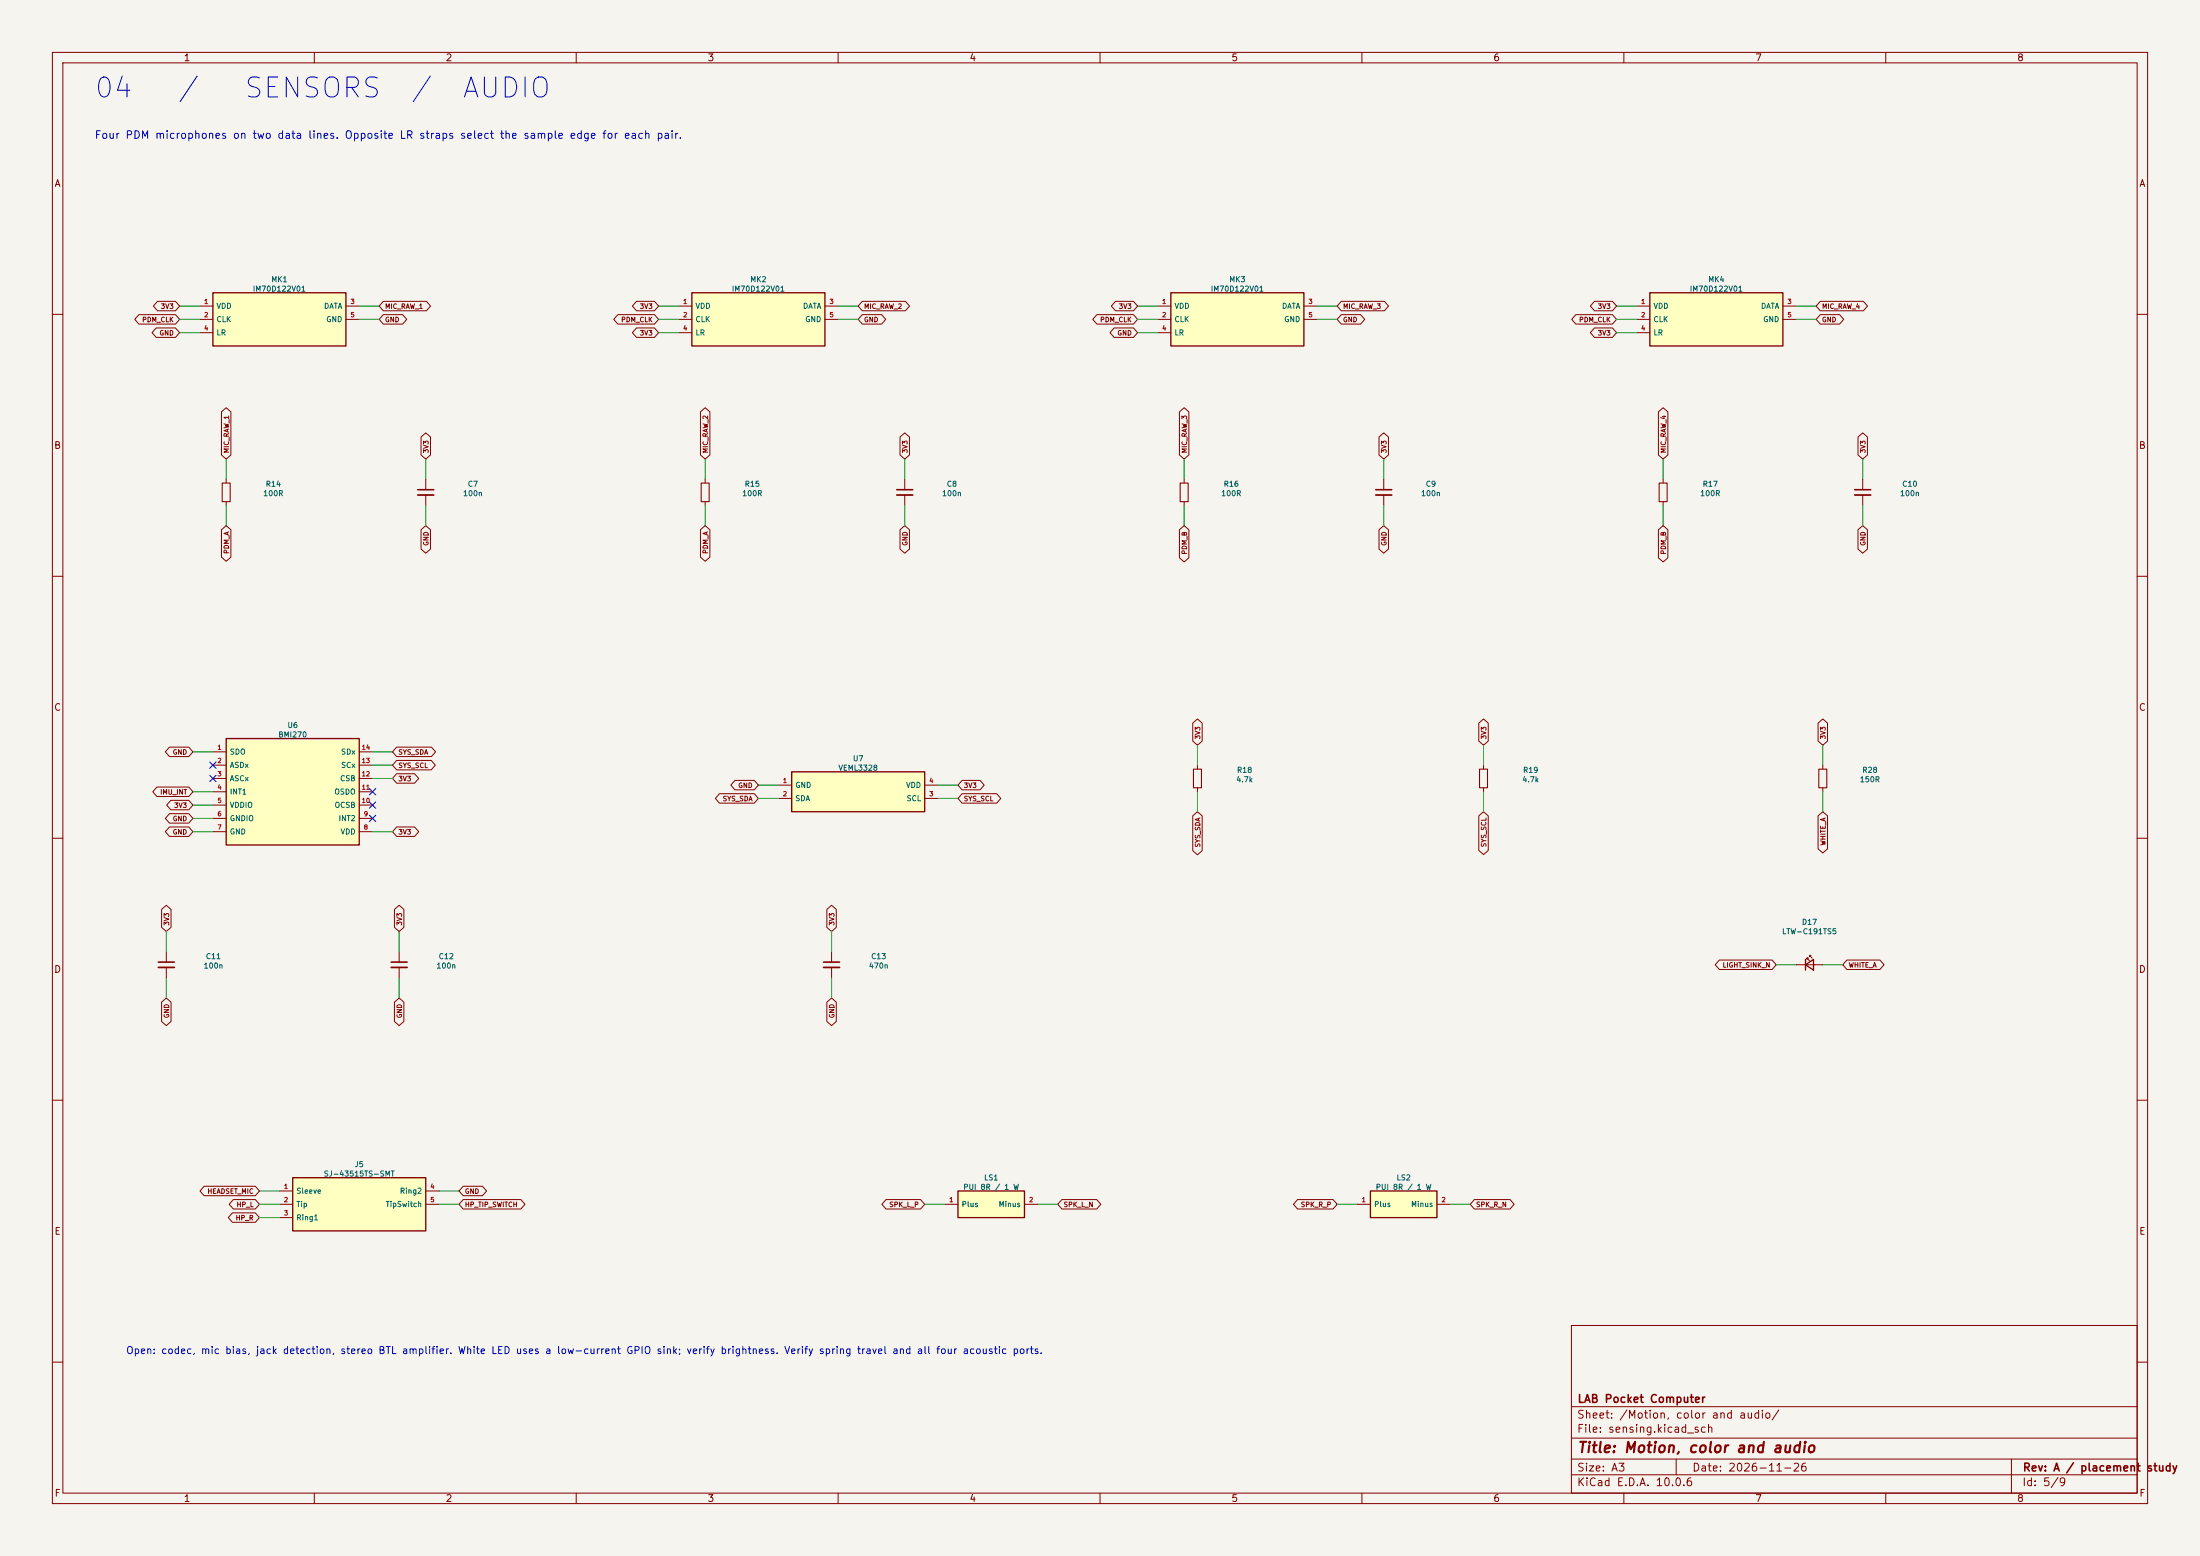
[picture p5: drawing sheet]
(kicad_sch (version 20260101) (generator eeschema) (paper "A3") (title_block (title "Motion, color and audio") (date "2026-11-26") (rev "A / placement study") (company "LAB Pocket Computer")) (lib_symbols (symbol "LAB:IM70D122V01" (pin_names (offset 0.6)) (in_bom yes) (on_board yes)
(property "Reference" "U" (at 0 8.08 0) (effects (font (size 1 1)) ))
(property "Value" "IM70D122V01" (at 0 6.58 0) (effects (font (size 1 1)) ))
(symbol "IM70D122V01_0_1" (rectangle (start -12.7 5.08) (end 12.7 -5.08) (stroke (width 0.254) (type default)) (fill (type background))))
(symbol "IM70D122V01_1_1"
(pin power_in line (at -15.24 2.54 0) (length 2.54) (name "VDD" (effects (font (size 1 1)) )) (number "1" (effects (font (size 0.85 0.85)) )))
(pin input line (at -15.24 0 0) (length 2.54) (name "CLK" (effects (font (size 1 1)) )) (number "2" (effects (font (size 0.85 0.85)) )))
(pin input line (at -15.24 -2.54 0) (length 2.54) (name "LR" (effects (font (size 1 1)) )) (number "4" (effects (font (size 0.85 0.85)) )))
(pin tri_state line (at 15.24 2.54 180) (length 2.54) (name "DATA" (effects (font (size 1 1)) )) (number "3" (effects (font (size 0.85 0.85)) )))
(pin power_in line (at 15.24 0 180) (length 2.54) (name "GND" (effects (font (size 1 1)) )) (number "5" (effects (font (size 0.85 0.85)) )))))
(symbol "Device:R_Small"
  (pin_numbers (hide yes))
  (pin_names
   (offset 0.254) (hide yes))
  (exclude_from_sim no)
  (in_bom yes)
  (on_board yes)
  (in_pos_files yes)
  (duplicate_pin_numbers_are_jumpers no)
  (property "Reference" "R" (at 0 0 90) (show_name no) (do_not_autoplace no) (effects (font (size 1.016 1.016))))
  (property "Value" "R_Small" (at 1.778 0 90) (show_name no) (do_not_autoplace no) (effects (font (size 1.27 1.27))))
  (property "Footprint" "" (at 0 0 0) (show_name no) (do_not_autoplace no) (hide yes) (effects (font (size 1.27 1.27))))
  (property "Datasheet" "" (at 0 0 0) (show_name no) (do_not_autoplace no) (hide yes) (effects (font (size 1.27 1.27))))
  (property "Description" "Resistor, small symbol" (at 0 0 0) (show_name no) (do_not_autoplace no) (hide yes) (effects (font (size 1.27 1.27))))
  (symbol "R_Small_0_1"
   (rectangle (start -0.762 1.778) (end 0.762 -1.778) (stroke (width 0.2032) (type default)) (fill (type none))))
  (symbol "R_Small_1_1"
   (pin passive line (at 0 2.54 270) (length 0.762) (name "" (effects (font (size 1.27 1.27)))) (number "1" (effects (font (size 1.27 1.27)))))
   (pin passive line (at 0 -2.54 90) (length 0.762) (name "" (effects (font (size 1.27 1.27)))) (number "2" (effects (font (size 1.27 1.27))))))
  (embedded_fonts no))
(symbol "Device:C_Small"
  (pin_numbers (hide yes))
  (pin_names
   (offset 0.254) (hide yes))
  (exclude_from_sim no)
  (in_bom yes)
  (on_board yes)
  (in_pos_files yes)
  (duplicate_pin_numbers_are_jumpers no)
  (property "Reference" "C" (at 0.254 1.778 0) (show_name no) (do_not_autoplace no) (effects (font (size 1.27 1.27)) (justify left)))
  (property "Value" "C_Small" (at 0.254 -2.032 0) (show_name no) (do_not_autoplace no) (effects (font (size 1.27 1.27)) (justify left)))
  (property "Footprint" "" (at 0 0 0) (show_name no) (do_not_autoplace no) (hide yes) (effects (font (size 1.27 1.27))))
  (property "Datasheet" "" (at 0 0 0) (show_name no) (do_not_autoplace no) (hide yes) (effects (font (size 1.27 1.27))))
  (property "Description" "Unpolarized capacitor, small symbol" (at 0 0 0) (show_name no) (do_not_autoplace no) (hide yes) (effects (font (size 1.27 1.27))))
  (symbol "C_Small_0_1"
   (polyline (pts (xy -1.524 0.508) (xy 1.524 0.508)) (stroke (width 0.3048) (type default)) (fill (type none)))
   (polyline (pts (xy -1.524 -0.508) (xy 1.524 -0.508)) (stroke (width 0.3302) (type default)) (fill (type none))))
  (symbol "C_Small_1_1"
   (pin passive line (at 0 2.54 270) (length 2.032) (name "" (effects (font (size 1.27 1.27)))) (number "1" (effects (font (size 1.27 1.27)))))
   (pin passive line (at 0 -2.54 90) (length 2.032) (name "" (effects (font (size 1.27 1.27)))) (number "2" (effects (font (size 1.27 1.27))))))
  (embedded_fonts no))
(symbol "LAB:BMI270" (pin_names (offset 0.6)) (in_bom yes) (on_board yes)
(property "Reference" "U" (at 0 13.16 0) (effects (font (size 1 1)) ))
(property "Value" "BMI270" (at 0 11.66 0) (effects (font (size 1 1)) ))
(symbol "BMI270_0_1" (rectangle (start -12.7 10.16) (end 12.7 -10.16) (stroke (width 0.254) (type default)) (fill (type background))))
(symbol "BMI270_1_1"
(pin bidirectional line (at -15.24 7.62 0) (length 2.54) (name "SDO" (effects (font (size 1 1)) )) (number "1" (effects (font (size 0.85 0.85)) )))
(pin bidirectional line (at -15.24 5.08 0) (length 2.54) (name "ASDx" (effects (font (size 1 1)) )) (number "2" (effects (font (size 0.85 0.85)) )))
(pin bidirectional line (at -15.24 2.54 0) (length 2.54) (name "ASCx" (effects (font (size 1 1)) )) (number "3" (effects (font (size 0.85 0.85)) )))
(pin output line (at -15.24 0 0) (length 2.54) (name "INT1" (effects (font (size 1 1)) )) (number "4" (effects (font (size 0.85 0.85)) )))
(pin power_in line (at -15.24 -2.54 0) (length 2.54) (name "VDDIO" (effects (font (size 1 1)) )) (number "5" (effects (font (size 0.85 0.85)) )))
(pin power_in line (at -15.24 -5.08 0) (length 2.54) (name "GNDIO" (effects (font (size 1 1)) )) (number "6" (effects (font (size 0.85 0.85)) )))
(pin power_in line (at -15.24 -7.62 0) (length 2.54) (name "GND" (effects (font (size 1 1)) )) (number "7" (effects (font (size 0.85 0.85)) )))
(pin bidirectional line (at 15.24 7.62 180) (length 2.54) (name "SDx" (effects (font (size 1 1)) )) (number "14" (effects (font (size 0.85 0.85)) )))
(pin input line (at 15.24 5.08 180) (length 2.54) (name "SCx" (effects (font (size 1 1)) )) (number "13" (effects (font (size 0.85 0.85)) )))
(pin input line (at 15.24 2.54 180) (length 2.54) (name "CSB" (effects (font (size 1 1)) )) (number "12" (effects (font (size 0.85 0.85)) )))
(pin output line (at 15.24 0 180) (length 2.54) (name "OSDO" (effects (font (size 1 1)) )) (number "11" (effects (font (size 0.85 0.85)) )))
(pin input line (at 15.24 -2.54 180) (length 2.54) (name "OCSB" (effects (font (size 1 1)) )) (number "10" (effects (font (size 0.85 0.85)) )))
(pin output line (at 15.24 -5.08 180) (length 2.54) (name "INT2" (effects (font (size 1 1)) )) (number "9" (effects (font (size 0.85 0.85)) )))
(pin power_in line (at 15.24 -7.62 180) (length 2.54) (name "VDD" (effects (font (size 1 1)) )) (number "8" (effects (font (size 0.85 0.85)) )))))
(symbol "LAB:VEML3328" (pin_names (offset 0.6)) (in_bom yes) (on_board yes)
(property "Reference" "U" (at 0 6.81 0) (effects (font (size 1 1)) ))
(property "Value" "VEML3328" (at 0 5.31 0) (effects (font (size 1 1)) ))
(symbol "VEML3328_0_1" (rectangle (start -12.7 3.81) (end 12.7 -3.81) (stroke (width 0.254) (type default)) (fill (type background))))
(symbol "VEML3328_1_1"
(pin power_in line (at -15.24 1.27 0) (length 2.54) (name "GND" (effects (font (size 1 1)) )) (number "1" (effects (font (size 0.85 0.85)) )))
(pin bidirectional line (at -15.24 -1.27 0) (length 2.54) (name "SDA" (effects (font (size 1 1)) )) (number "2" (effects (font (size 0.85 0.85)) )))
(pin power_in line (at 15.24 1.27 180) (length 2.54) (name "VDD" (effects (font (size 1 1)) )) (number "4" (effects (font (size 0.85 0.85)) )))
(pin input line (at 15.24 -1.27 180) (length 2.54) (name "SCL" (effects (font (size 1 1)) )) (number "3" (effects (font (size 0.85 0.85)) )))))
(symbol "Device:LED_Small"
  (pin_numbers (hide yes))
  (pin_names
   (offset 0.254) (hide yes))
  (exclude_from_sim no)
  (in_bom yes)
  (on_board yes)
  (in_pos_files yes)
  (duplicate_pin_numbers_are_jumpers no)
  (property "Reference" "D" (at -1.27 3.175 0) (show_name no) (do_not_autoplace no) (effects (font (size 1.27 1.27)) (justify left)))
  (property "Value" "LED_Small" (at -4.445 -2.54 0) (show_name no) (do_not_autoplace no) (effects (font (size 1.27 1.27)) (justify left)))
  (property "Footprint" "" (at 0 0 90) (show_name no) (do_not_autoplace no) (hide yes) (effects (font (size 1.27 1.27))))
  (property "Datasheet" "" (at 0 0 90) (show_name no) (do_not_autoplace no) (hide yes) (effects (font (size 1.27 1.27))))
  (property "Description" "Light emitting diode, small symbol" (at 0 0 0) (show_name no) (do_not_autoplace no) (hide yes) (effects (font (size 1.27 1.27))))
  (property "Sim.Pins" "1=K 2=A" (at 0 0 0) (show_name no) (do_not_autoplace no) (hide yes) (effects (font (size 1.27 1.27))))
  (symbol "LED_Small_0_1"
   (polyline (pts (xy -0.762 -1.016) (xy -0.762 1.016)) (stroke (width 0.254) (type default)) (fill (type none)))
   (polyline (pts (xy 0 0.762) (xy -0.508 1.27) (xy -0.254 1.27) (xy -0.508 1.27) (xy -0.508 1.016)) (stroke (width 0) (type default)) (fill (type none)))
   (polyline (pts (xy 0.508 1.27) (xy 0 1.778) (xy 0.254 1.778) (xy 0 1.778) (xy 0 1.524)) (stroke (width 0) (type default)) (fill (type none)))
   (polyline (pts (xy 0.762 -1.016) (xy -0.762 0) (xy 0.762 1.016) (xy 0.762 -1.016)) (stroke (width 0.254) (type default)) (fill (type none)))
   (polyline (pts (xy 1.016 0) (xy -0.762 0)) (stroke (width 0) (type default)) (fill (type none))))
  (symbol "LED_Small_1_1"
   (pin passive line (at -2.54 0 0) (length 1.778) (name "K" (effects (font (size 1.27 1.27)))) (number "1" (effects (font (size 1.27 1.27)))))
   (pin passive line (at 2.54 0 180) (length 1.778) (name "A" (effects (font (size 1.27 1.27)))) (number "2" (effects (font (size 1.27 1.27))))))
  (embedded_fonts no))
(symbol "LAB:CTIA_43515TS" (pin_names (offset 0.6)) (in_bom yes) (on_board yes)
(property "Reference" "J" (at 0 8.08 0) (effects (font (size 1 1)) ))
(property "Value" "CTIA_43515TS" (at 0 6.58 0) (effects (font (size 1 1)) ))
(symbol "CTIA_43515TS_0_1" (rectangle (start -12.7 5.08) (end 12.7 -5.08) (stroke (width 0.254) (type default)) (fill (type background))))
(symbol "CTIA_43515TS_1_1"
(pin passive line (at -15.24 2.54 0) (length 2.54) (name "Sleeve" (effects (font (size 1 1)) )) (number "1" (effects (font (size 0.85 0.85)) )))
(pin passive line (at -15.24 0 0) (length 2.54) (name "Tip" (effects (font (size 1 1)) )) (number "2" (effects (font (size 0.85 0.85)) )))
(pin passive line (at -15.24 -2.54 0) (length 2.54) (name "Ring1" (effects (font (size 1 1)) )) (number "3" (effects (font (size 0.85 0.85)) )))
(pin passive line (at 15.24 2.54 180) (length 2.54) (name "Ring2" (effects (font (size 1 1)) )) (number "4" (effects (font (size 0.85 0.85)) )))
(pin passive line (at 15.24 0 180) (length 2.54) (name "TipSwitch" (effects (font (size 1 1)) )) (number "5" (effects (font (size 0.85 0.85)) )))))
(symbol "LAB:PUI_Speaker" (pin_names (offset 0.6)) (in_bom yes) (on_board yes)
(property "Reference" "LS" (at 0 5.54 0) (effects (font (size 1 1)) ))
(property "Value" "PUI_Speaker" (at 0 4.04 0) (effects (font (size 1 1)) ))
(symbol "PUI_Speaker_0_1" (rectangle (start -6.35 2.54) (end 6.35 -2.54) (stroke (width 0.254) (type default)) (fill (type background))))
(symbol "PUI_Speaker_1_1"
(pin passive line (at -8.89 0 0) (length 2.54) (name "Plus" (effects (font (size 1 1)) )) (number "1" (effects (font (size 0.85 0.85)) )))
(pin passive line (at 8.89 0 180) (length 2.54) (name "Minus" (effects (font (size 1 1)) )) (number "2" (effects (font (size 0.85 0.85)) ))))))
(text "04   /   SENSORS  /  AUDIO" (at 18 17 0) (effects (font (size 3.8 3.8)) (justify left) ))
(text "Four PDM microphones on two data lines. Opposite LR straps select the sample edge for each pair." (at 18 26 0) (effects (font (size 1.45 1.45)) (justify left) ))
(symbol (lib_id "LAB:IM70D122V01") (at 53.34 60.96 0) (unit 1) (in_bom yes) (on_board yes) (property "Reference" "MK1" (at 53.34 53.34 0) (effects (font (size 1 1)) ))(property "Value" "IM70D122V01" (at 53.34 55.14 0) (effects (font (size 1 1)) ))(property "Footprint" "LAB:IM70D122" (at 53.34 60.96 0) (effects (font (size 1 1)) (hide yes)))(property "Datasheet" "${KIPRJMOD}/../datasheets/IM70D122V01.pdf" (at 53.34 60.96 0) (effects (font (size 1 1)) (hide yes)))(property "MPN" "IM70D122V01XTMA1" (at 53.34 60.96 0) (effects (font (size 1 1)) (hide yes))))
(wire (pts (xy 38.1 58.42) (xy 34.29 58.42)) (stroke (width 0) (type default)))
(global_label "3V3" (shape bidirectional) (at 34.29 58.42 180) (effects (font (size 0.9 0.9)) (justify right) ))
(wire (pts (xy 38.1 60.96) (xy 34.29 60.96)) (stroke (width 0) (type default)))
(global_label "PDM_CLK" (shape bidirectional) (at 34.29 60.96 180) (effects (font (size 0.9 0.9)) (justify right) ))
(wire (pts (xy 38.1 63.5) (xy 34.29 63.5)) (stroke (width 0) (type default)))
(global_label "GND" (shape bidirectional) (at 34.29 63.5 180) (effects (font (size 0.9 0.9)) (justify right) ))
(wire (pts (xy 68.58 58.42) (xy 72.39 58.42)) (stroke (width 0) (type default)))
(global_label "MIC_RAW_1" (shape bidirectional) (at 72.39 58.42 0) (effects (font (size 0.9 0.9)) (justify left) ))
(wire (pts (xy 68.58 60.96) (xy 72.39 60.96)) (stroke (width 0) (type default)))
(global_label "GND" (shape bidirectional) (at 72.39 60.96 0) (effects (font (size 0.9 0.9)) (justify left) ))
(symbol (lib_id "Device:R_Small") (at 43.18 93.98 0) (unit 1) (in_bom yes) (on_board yes) (property "Reference" "R14" (at 52.18 92.38 0) (effects (font (size 1 1)) ))(property "Value" "100R" (at 52.18 94.18 0) (effects (font (size 1 1)) ))(property "Footprint" "Resistor_SMD:R_0603_1608Metric" (at 43.18 93.98 0) (effects (font (size 1 1)) (hide yes)))(property "Datasheet" "${KIPRJMOD}/../datasheets/CRCW0603.pdf" (at 43.18 93.98 0) (effects (font (size 1 1)) (hide yes)))(property "MPN" "CRCW0603100RFKEA" (at 43.18 93.98 0) (effects (font (size 1 1)) (hide yes))))
(wire (pts (xy 43.18 91.44) (xy 43.18 87.63)) (stroke (width 0) (type default)))
(global_label "MIC_RAW_1" (shape bidirectional) (at 43.18 87.63 90) (effects (font (size 0.9 0.9)) (justify left) ))
(wire (pts (xy 43.18 96.52) (xy 43.18 100.33)) (stroke (width 0) (type default)))
(global_label "PDM_A" (shape bidirectional) (at 43.18 100.33 270) (effects (font (size 0.9 0.9)) (justify right) ))
(symbol (lib_id "Device:C_Small") (at 81.28 93.98 0) (unit 1) (in_bom yes) (on_board yes) (property "Reference" "C7" (at 90.28 92.38 0) (effects (font (size 1 1)) ))(property "Value" "100n" (at 90.28 94.18 0) (effects (font (size 1 1)) ))(property "Footprint" "Capacitor_SMD:C_0603_1608Metric" (at 81.28 93.98 0) (effects (font (size 1 1)) (hide yes)))(property "Datasheet" "${KIPRJMOD}/../datasheets/C0603C104K5RACTU.pdf" (at 81.28 93.98 0) (effects (font (size 1 1)) (hide yes)))(property "MPN" "C0603C104K5RACTU" (at 81.28 93.98 0) (effects (font (size 1 1)) (hide yes))))
(wire (pts (xy 81.28 91.44) (xy 81.28 87.63)) (stroke (width 0) (type default)))
(global_label "3V3" (shape bidirectional) (at 81.28 87.63 90) (effects (font (size 0.9 0.9)) (justify left) ))
(wire (pts (xy 81.28 96.52) (xy 81.28 100.33)) (stroke (width 0) (type default)))
(global_label "GND" (shape bidirectional) (at 81.28 100.33 270) (effects (font (size 0.9 0.9)) (justify right) ))
(symbol (lib_id "LAB:IM70D122V01") (at 144.78 60.96 0) (unit 1) (in_bom yes) (on_board yes) (property "Reference" "MK2" (at 144.78 53.34 0) (effects (font (size 1 1)) ))(property "Value" "IM70D122V01" (at 144.78 55.14 0) (effects (font (size 1 1)) ))(property "Footprint" "LAB:IM70D122" (at 144.78 60.96 0) (effects (font (size 1 1)) (hide yes)))(property "Datasheet" "${KIPRJMOD}/../datasheets/IM70D122V01.pdf" (at 144.78 60.96 0) (effects (font (size 1 1)) (hide yes)))(property "MPN" "IM70D122V01XTMA1" (at 144.78 60.96 0) (effects (font (size 1 1)) (hide yes))))
(wire (pts (xy 129.54 58.42) (xy 125.73 58.42)) (stroke (width 0) (type default)))
(global_label "3V3" (shape bidirectional) (at 125.73 58.42 180) (effects (font (size 0.9 0.9)) (justify right) ))
(wire (pts (xy 129.54 60.96) (xy 125.73 60.96)) (stroke (width 0) (type default)))
(global_label "PDM_CLK" (shape bidirectional) (at 125.73 60.96 180) (effects (font (size 0.9 0.9)) (justify right) ))
(wire (pts (xy 129.54 63.5) (xy 125.73 63.5)) (stroke (width 0) (type default)))
(global_label "3V3" (shape bidirectional) (at 125.73 63.5 180) (effects (font (size 0.9 0.9)) (justify right) ))
(wire (pts (xy 160.02 58.42) (xy 163.83 58.42)) (stroke (width 0) (type default)))
(global_label "MIC_RAW_2" (shape bidirectional) (at 163.83 58.42 0) (effects (font (size 0.9 0.9)) (justify left) ))
(wire (pts (xy 160.02 60.96) (xy 163.83 60.96)) (stroke (width 0) (type default)))
(global_label "GND" (shape bidirectional) (at 163.83 60.96 0) (effects (font (size 0.9 0.9)) (justify left) ))
(symbol (lib_id "Device:R_Small") (at 134.62 93.98 0) (unit 1) (in_bom yes) (on_board yes) (property "Reference" "R15" (at 143.62 92.38 0) (effects (font (size 1 1)) ))(property "Value" "100R" (at 143.62 94.18 0) (effects (font (size 1 1)) ))(property "Footprint" "Resistor_SMD:R_0603_1608Metric" (at 134.62 93.98 0) (effects (font (size 1 1)) (hide yes)))(property "Datasheet" "${KIPRJMOD}/../datasheets/CRCW0603.pdf" (at 134.62 93.98 0) (effects (font (size 1 1)) (hide yes)))(property "MPN" "CRCW0603100RFKEA" (at 134.62 93.98 0) (effects (font (size 1 1)) (hide yes))))
(wire (pts (xy 134.62 91.44) (xy 134.62 87.63)) (stroke (width 0) (type default)))
(global_label "MIC_RAW_2" (shape bidirectional) (at 134.62 87.63 90) (effects (font (size 0.9 0.9)) (justify left) ))
(wire (pts (xy 134.62 96.52) (xy 134.62 100.33)) (stroke (width 0) (type default)))
(global_label "PDM_A" (shape bidirectional) (at 134.62 100.33 270) (effects (font (size 0.9 0.9)) (justify right) ))
(symbol (lib_id "Device:C_Small") (at 172.72 93.98 0) (unit 1) (in_bom yes) (on_board yes) (property "Reference" "C8" (at 181.72 92.38 0) (effects (font (size 1 1)) ))(property "Value" "100n" (at 181.72 94.18 0) (effects (font (size 1 1)) ))(property "Footprint" "Capacitor_SMD:C_0603_1608Metric" (at 172.72 93.98 0) (effects (font (size 1 1)) (hide yes)))(property "Datasheet" "${KIPRJMOD}/../datasheets/C0603C104K5RACTU.pdf" (at 172.72 93.98 0) (effects (font (size 1 1)) (hide yes)))(property "MPN" "C0603C104K5RACTU" (at 172.72 93.98 0) (effects (font (size 1 1)) (hide yes))))
(wire (pts (xy 172.72 91.44) (xy 172.72 87.63)) (stroke (width 0) (type default)))
(global_label "3V3" (shape bidirectional) (at 172.72 87.63 90) (effects (font (size 0.9 0.9)) (justify left) ))
(wire (pts (xy 172.72 96.52) (xy 172.72 100.33)) (stroke (width 0) (type default)))
(global_label "GND" (shape bidirectional) (at 172.72 100.33 270) (effects (font (size 0.9 0.9)) (justify right) ))
(symbol (lib_id "LAB:IM70D122V01") (at 236.22 60.96 0) (unit 1) (in_bom yes) (on_board yes) (property "Reference" "MK3" (at 236.22 53.34 0) (effects (font (size 1 1)) ))(property "Value" "IM70D122V01" (at 236.22 55.14 0) (effects (font (size 1 1)) ))(property "Footprint" "LAB:IM70D122" (at 236.22 60.96 0) (effects (font (size 1 1)) (hide yes)))(property "Datasheet" "${KIPRJMOD}/../datasheets/IM70D122V01.pdf" (at 236.22 60.96 0) (effects (font (size 1 1)) (hide yes)))(property "MPN" "IM70D122V01XTMA1" (at 236.22 60.96 0) (effects (font (size 1 1)) (hide yes))))
(wire (pts (xy 220.98 58.42) (xy 217.17 58.42)) (stroke (width 0) (type default)))
(global_label "3V3" (shape bidirectional) (at 217.17 58.42 180) (effects (font (size 0.9 0.9)) (justify right) ))
(wire (pts (xy 220.98 60.96) (xy 217.17 60.96)) (stroke (width 0) (type default)))
(global_label "PDM_CLK" (shape bidirectional) (at 217.17 60.96 180) (effects (font (size 0.9 0.9)) (justify right) ))
(wire (pts (xy 220.98 63.5) (xy 217.17 63.5)) (stroke (width 0) (type default)))
(global_label "GND" (shape bidirectional) (at 217.17 63.5 180) (effects (font (size 0.9 0.9)) (justify right) ))
(wire (pts (xy 251.46 58.42) (xy 255.27 58.42)) (stroke (width 0) (type default)))
(global_label "MIC_RAW_3" (shape bidirectional) (at 255.27 58.42 0) (effects (font (size 0.9 0.9)) (justify left) ))
(wire (pts (xy 251.46 60.96) (xy 255.27 60.96)) (stroke (width 0) (type default)))
(global_label "GND" (shape bidirectional) (at 255.27 60.96 0) (effects (font (size 0.9 0.9)) (justify left) ))
(symbol (lib_id "Device:R_Small") (at 226.06 93.98 0) (unit 1) (in_bom yes) (on_board yes) (property "Reference" "R16" (at 235.06 92.38 0) (effects (font (size 1 1)) ))(property "Value" "100R" (at 235.06 94.18 0) (effects (font (size 1 1)) ))(property "Footprint" "Resistor_SMD:R_0603_1608Metric" (at 226.06 93.98 0) (effects (font (size 1 1)) (hide yes)))(property "Datasheet" "${KIPRJMOD}/../datasheets/CRCW0603.pdf" (at 226.06 93.98 0) (effects (font (size 1 1)) (hide yes)))(property "MPN" "CRCW0603100RFKEA" (at 226.06 93.98 0) (effects (font (size 1 1)) (hide yes))))
(wire (pts (xy 226.06 91.44) (xy 226.06 87.63)) (stroke (width 0) (type default)))
(global_label "MIC_RAW_3" (shape bidirectional) (at 226.06 87.63 90) (effects (font (size 0.9 0.9)) (justify left) ))
(wire (pts (xy 226.06 96.52) (xy 226.06 100.33)) (stroke (width 0) (type default)))
(global_label "PDM_B" (shape bidirectional) (at 226.06 100.33 270) (effects (font (size 0.9 0.9)) (justify right) ))
(symbol (lib_id "Device:C_Small") (at 264.16 93.98 0) (unit 1) (in_bom yes) (on_board yes) (property "Reference" "C9" (at 273.16 92.38 0) (effects (font (size 1 1)) ))(property "Value" "100n" (at 273.16 94.18 0) (effects (font (size 1 1)) ))(property "Footprint" "Capacitor_SMD:C_0603_1608Metric" (at 264.16 93.98 0) (effects (font (size 1 1)) (hide yes)))(property "Datasheet" "${KIPRJMOD}/../datasheets/C0603C104K5RACTU.pdf" (at 264.16 93.98 0) (effects (font (size 1 1)) (hide yes)))(property "MPN" "C0603C104K5RACTU" (at 264.16 93.98 0) (effects (font (size 1 1)) (hide yes))))
(wire (pts (xy 264.16 91.44) (xy 264.16 87.63)) (stroke (width 0) (type default)))
(global_label "3V3" (shape bidirectional) (at 264.16 87.63 90) (effects (font (size 0.9 0.9)) (justify left) ))
(wire (pts (xy 264.16 96.52) (xy 264.16 100.33)) (stroke (width 0) (type default)))
(global_label "GND" (shape bidirectional) (at 264.16 100.33 270) (effects (font (size 0.9 0.9)) (justify right) ))
(symbol (lib_id "LAB:IM70D122V01") (at 327.66 60.96 0) (unit 1) (in_bom yes) (on_board yes) (property "Reference" "MK4" (at 327.66 53.34 0) (effects (font (size 1 1)) ))(property "Value" "IM70D122V01" (at 327.66 55.14 0) (effects (font (size 1 1)) ))(property "Footprint" "LAB:IM70D122" (at 327.66 60.96 0) (effects (font (size 1 1)) (hide yes)))(property "Datasheet" "${KIPRJMOD}/../datasheets/IM70D122V01.pdf" (at 327.66 60.96 0) (effects (font (size 1 1)) (hide yes)))(property "MPN" "IM70D122V01XTMA1" (at 327.66 60.96 0) (effects (font (size 1 1)) (hide yes))))
(wire (pts (xy 312.42 58.42) (xy 308.61 58.42)) (stroke (width 0) (type default)))
(global_label "3V3" (shape bidirectional) (at 308.61 58.42 180) (effects (font (size 0.9 0.9)) (justify right) ))
(wire (pts (xy 312.42 60.96) (xy 308.61 60.96)) (stroke (width 0) (type default)))
(global_label "PDM_CLK" (shape bidirectional) (at 308.61 60.96 180) (effects (font (size 0.9 0.9)) (justify right) ))
(wire (pts (xy 312.42 63.5) (xy 308.61 63.5)) (stroke (width 0) (type default)))
(global_label "3V3" (shape bidirectional) (at 308.61 63.5 180) (effects (font (size 0.9 0.9)) (justify right) ))
(wire (pts (xy 342.9 58.42) (xy 346.71 58.42)) (stroke (width 0) (type default)))
(global_label "MIC_RAW_4" (shape bidirectional) (at 346.71 58.42 0) (effects (font (size 0.9 0.9)) (justify left) ))
(wire (pts (xy 342.9 60.96) (xy 346.71 60.96)) (stroke (width 0) (type default)))
(global_label "GND" (shape bidirectional) (at 346.71 60.96 0) (effects (font (size 0.9 0.9)) (justify left) ))
(symbol (lib_id "Device:R_Small") (at 317.5 93.98 0) (unit 1) (in_bom yes) (on_board yes) (property "Reference" "R17" (at 326.5 92.38 0) (effects (font (size 1 1)) ))(property "Value" "100R" (at 326.5 94.18 0) (effects (font (size 1 1)) ))(property "Footprint" "Resistor_SMD:R_0603_1608Metric" (at 317.5 93.98 0) (effects (font (size 1 1)) (hide yes)))(property "Datasheet" "${KIPRJMOD}/../datasheets/CRCW0603.pdf" (at 317.5 93.98 0) (effects (font (size 1 1)) (hide yes)))(property "MPN" "CRCW0603100RFKEA" (at 317.5 93.98 0) (effects (font (size 1 1)) (hide yes))))
(wire (pts (xy 317.5 91.44) (xy 317.5 87.63)) (stroke (width 0) (type default)))
(global_label "MIC_RAW_4" (shape bidirectional) (at 317.5 87.63 90) (effects (font (size 0.9 0.9)) (justify left) ))
(wire (pts (xy 317.5 96.52) (xy 317.5 100.33)) (stroke (width 0) (type default)))
(global_label "PDM_B" (shape bidirectional) (at 317.5 100.33 270) (effects (font (size 0.9 0.9)) (justify right) ))
(symbol (lib_id "Device:C_Small") (at 355.6 93.98 0) (unit 1) (in_bom yes) (on_board yes) (property "Reference" "C10" (at 364.6 92.38 0) (effects (font (size 1 1)) ))(property "Value" "100n" (at 364.6 94.18 0) (effects (font (size 1 1)) ))(property "Footprint" "Capacitor_SMD:C_0603_1608Metric" (at 355.6 93.98 0) (effects (font (size 1 1)) (hide yes)))(property "Datasheet" "${KIPRJMOD}/../datasheets/C0603C104K5RACTU.pdf" (at 355.6 93.98 0) (effects (font (size 1 1)) (hide yes)))(property "MPN" "C0603C104K5RACTU" (at 355.6 93.98 0) (effects (font (size 1 1)) (hide yes))))
(wire (pts (xy 355.6 91.44) (xy 355.6 87.63)) (stroke (width 0) (type default)))
(global_label "3V3" (shape bidirectional) (at 355.6 87.63 90) (effects (font (size 0.9 0.9)) (justify left) ))
(wire (pts (xy 355.6 96.52) (xy 355.6 100.33)) (stroke (width 0) (type default)))
(global_label "GND" (shape bidirectional) (at 355.6 100.33 270) (effects (font (size 0.9 0.9)) (justify right) ))
(symbol (lib_id "LAB:BMI270") (at 55.88 151.13 0) (unit 1) (in_bom yes) (on_board yes) (property "Reference" "U6" (at 55.88 138.43 0) (effects (font (size 1 1)) ))(property "Value" "BMI270" (at 55.88 140.23 0) (effects (font (size 1 1)) ))(property "Footprint" "Package_LGA:Bosch_LGA-14_3x2.5mm_P0.5mm" (at 55.88 151.13 0) (effects (font (size 1 1)) (hide yes)))(property "Datasheet" "${KIPRJMOD}/../datasheets/BMI270.pdf" (at 55.88 151.13 0) (effects (font (size 1 1)) (hide yes)))(property "MPN" "BMI270" (at 55.88 151.13 0) (effects (font (size 1 1)) (hide yes))))
(wire (pts (xy 40.64 143.51) (xy 36.83 143.51)) (stroke (width 0) (type default)))
(global_label "GND" (shape bidirectional) (at 36.83 143.51 180) (effects (font (size 0.9 0.9)) (justify right) ))
(no_connect (at 40.64 146.05))
(no_connect (at 40.64 148.59))
(wire (pts (xy 40.64 151.13) (xy 36.83 151.13)) (stroke (width 0) (type default)))
(global_label "IMU_INT" (shape bidirectional) (at 36.83 151.13 180) (effects (font (size 0.9 0.9)) (justify right) ))
(wire (pts (xy 40.64 153.67) (xy 36.83 153.67)) (stroke (width 0) (type default)))
(global_label "3V3" (shape bidirectional) (at 36.83 153.67 180) (effects (font (size 0.9 0.9)) (justify right) ))
(wire (pts (xy 40.64 156.21) (xy 36.83 156.21)) (stroke (width 0) (type default)))
(global_label "GND" (shape bidirectional) (at 36.83 156.21 180) (effects (font (size 0.9 0.9)) (justify right) ))
(wire (pts (xy 40.64 158.75) (xy 36.83 158.75)) (stroke (width 0) (type default)))
(global_label "GND" (shape bidirectional) (at 36.83 158.75 180) (effects (font (size 0.9 0.9)) (justify right) ))
(wire (pts (xy 71.12 143.51) (xy 74.93 143.51)) (stroke (width 0) (type default)))
(global_label "SYS_SDA" (shape bidirectional) (at 74.93 143.51 0) (effects (font (size 0.9 0.9)) (justify left) ))
(wire (pts (xy 71.12 146.05) (xy 74.93 146.05)) (stroke (width 0) (type default)))
(global_label "SYS_SCL" (shape bidirectional) (at 74.93 146.05 0) (effects (font (size 0.9 0.9)) (justify left) ))
(wire (pts (xy 71.12 148.59) (xy 74.93 148.59)) (stroke (width 0) (type default)))
(global_label "3V3" (shape bidirectional) (at 74.93 148.59 0) (effects (font (size 0.9 0.9)) (justify left) ))
(no_connect (at 71.12 151.13))
(no_connect (at 71.12 153.67))
(no_connect (at 71.12 156.21))
(wire (pts (xy 71.12 158.75) (xy 74.93 158.75)) (stroke (width 0) (type default)))
(global_label "3V3" (shape bidirectional) (at 74.93 158.75 0) (effects (font (size 0.9 0.9)) (justify left) ))
(symbol (lib_id "LAB:VEML3328") (at 163.83 151.13 0) (unit 1) (in_bom yes) (on_board yes) (property "Reference" "U7" (at 163.83 144.78 0) (effects (font (size 1 1)) ))(property "Value" "VEML3328" (at 163.83 146.58 0) (effects (font (size 1 1)) ))(property "Footprint" "LAB:VEML3328" (at 163.83 151.13 0) (effects (font (size 1 1)) (hide yes)))(property "Datasheet" "${KIPRJMOD}/../datasheets/VEML3328.pdf" (at 163.83 151.13 0) (effects (font (size 1 1)) (hide yes)))(property "MPN" "VEML3328" (at 163.83 151.13 0) (effects (font (size 1 1)) (hide yes))))
(wire (pts (xy 148.59 149.86) (xy 144.78 149.86)) (stroke (width 0) (type default)))
(global_label "GND" (shape bidirectional) (at 144.78 149.86 180) (effects (font (size 0.9 0.9)) (justify right) ))
(wire (pts (xy 148.59 152.4) (xy 144.78 152.4)) (stroke (width 0) (type default)))
(global_label "SYS_SDA" (shape bidirectional) (at 144.78 152.4 180) (effects (font (size 0.9 0.9)) (justify right) ))
(wire (pts (xy 179.07 149.86) (xy 182.88 149.86)) (stroke (width 0) (type default)))
(global_label "3V3" (shape bidirectional) (at 182.88 149.86 0) (effects (font (size 0.9 0.9)) (justify left) ))
(wire (pts (xy 179.07 152.4) (xy 182.88 152.4)) (stroke (width 0) (type default)))
(global_label "SYS_SCL" (shape bidirectional) (at 182.88 152.4 0) (effects (font (size 0.9 0.9)) (justify left) ))
(symbol (lib_id "Device:C_Small") (at 31.75 184.15 0) (unit 1) (in_bom yes) (on_board yes) (property "Reference" "C11" (at 40.75 182.55 0) (effects (font (size 1 1)) ))(property "Value" "100n" (at 40.75 184.35 0) (effects (font (size 1 1)) ))(property "Footprint" "Capacitor_SMD:C_0603_1608Metric" (at 31.75 184.15 0) (effects (font (size 1 1)) (hide yes)))(property "Datasheet" "${KIPRJMOD}/../datasheets/C0603C104K5RACTU.pdf" (at 31.75 184.15 0) (effects (font (size 1 1)) (hide yes)))(property "MPN" "C0603C104K5RACTU" (at 31.75 184.15 0) (effects (font (size 1 1)) (hide yes))))
(wire (pts (xy 31.75 181.61) (xy 31.75 177.8)) (stroke (width 0) (type default)))
(global_label "3V3" (shape bidirectional) (at 31.75 177.8 90) (effects (font (size 0.9 0.9)) (justify left) ))
(wire (pts (xy 31.75 186.69) (xy 31.75 190.5)) (stroke (width 0) (type default)))
(global_label "GND" (shape bidirectional) (at 31.75 190.5 270) (effects (font (size 0.9 0.9)) (justify right) ))
(symbol (lib_id "Device:C_Small") (at 76.2 184.15 0) (unit 1) (in_bom yes) (on_board yes) (property "Reference" "C12" (at 85.2 182.55 0) (effects (font (size 1 1)) ))(property "Value" "100n" (at 85.2 184.35 0) (effects (font (size 1 1)) ))(property "Footprint" "Capacitor_SMD:C_0603_1608Metric" (at 76.2 184.15 0) (effects (font (size 1 1)) (hide yes)))(property "Datasheet" "${KIPRJMOD}/../datasheets/C0603C104K5RACTU.pdf" (at 76.2 184.15 0) (effects (font (size 1 1)) (hide yes)))(property "MPN" "C0603C104K5RACTU" (at 76.2 184.15 0) (effects (font (size 1 1)) (hide yes))))
(wire (pts (xy 76.2 181.61) (xy 76.2 177.8)) (stroke (width 0) (type default)))
(global_label "3V3" (shape bidirectional) (at 76.2 177.8 90) (effects (font (size 0.9 0.9)) (justify left) ))
(wire (pts (xy 76.2 186.69) (xy 76.2 190.5)) (stroke (width 0) (type default)))
(global_label "GND" (shape bidirectional) (at 76.2 190.5 270) (effects (font (size 0.9 0.9)) (justify right) ))
(symbol (lib_id "Device:C_Small") (at 158.75 184.15 0) (unit 1) (in_bom yes) (on_board yes) (property "Reference" "C13" (at 167.75 182.55 0) (effects (font (size 1 1)) ))(property "Value" "470n" (at 167.75 184.35 0) (effects (font (size 1 1)) ))(property "Footprint" "Capacitor_SMD:C_0603_1608Metric" (at 158.75 184.15 0) (effects (font (size 1 1)) (hide yes)))(property "Datasheet" "${KIPRJMOD}/../datasheets/C0603C474K3RACTU.pdf" (at 158.75 184.15 0) (effects (font (size 1 1)) (hide yes)))(property "MPN" "C0603C474K3RACTU" (at 158.75 184.15 0) (effects (font (size 1 1)) (hide yes))))
(wire (pts (xy 158.75 181.61) (xy 158.75 177.8)) (stroke (width 0) (type default)))
(global_label "3V3" (shape bidirectional) (at 158.75 177.8 90) (effects (font (size 0.9 0.9)) (justify left) ))
(wire (pts (xy 158.75 186.69) (xy 158.75 190.5)) (stroke (width 0) (type default)))
(global_label "GND" (shape bidirectional) (at 158.75 190.5 270) (effects (font (size 0.9 0.9)) (justify right) ))
(symbol (lib_id "Device:R_Small") (at 228.6 148.59 0) (unit 1) (in_bom yes) (on_board yes) (property "Reference" "R18" (at 237.6 146.99 0) (effects (font (size 1 1)) ))(property "Value" "4.7k" (at 237.6 148.79 0) (effects (font (size 1 1)) ))(property "Footprint" "Resistor_SMD:R_0603_1608Metric" (at 228.6 148.59 0) (effects (font (size 1 1)) (hide yes)))(property "Datasheet" "${KIPRJMOD}/../datasheets/CRCW0603.pdf" (at 228.6 148.59 0) (effects (font (size 1 1)) (hide yes)))(property "MPN" "CRCW06034K70FKEA" (at 228.6 148.59 0) (effects (font (size 1 1)) (hide yes))))
(wire (pts (xy 228.6 146.05) (xy 228.6 142.24)) (stroke (width 0) (type default)))
(global_label "3V3" (shape bidirectional) (at 228.6 142.24 90) (effects (font (size 0.9 0.9)) (justify left) ))
(wire (pts (xy 228.6 151.13) (xy 228.6 154.94)) (stroke (width 0) (type default)))
(global_label "SYS_SDA" (shape bidirectional) (at 228.6 154.94 270) (effects (font (size 0.9 0.9)) (justify right) ))
(symbol (lib_id "Device:R_Small") (at 283.21 148.59 0) (unit 1) (in_bom yes) (on_board yes) (property "Reference" "R19" (at 292.21 146.99 0) (effects (font (size 1 1)) ))(property "Value" "4.7k" (at 292.21 148.79 0) (effects (font (size 1 1)) ))(property "Footprint" "Resistor_SMD:R_0603_1608Metric" (at 283.21 148.59 0) (effects (font (size 1 1)) (hide yes)))(property "Datasheet" "${KIPRJMOD}/../datasheets/CRCW0603.pdf" (at 283.21 148.59 0) (effects (font (size 1 1)) (hide yes)))(property "MPN" "CRCW06034K70FKEA" (at 283.21 148.59 0) (effects (font (size 1 1)) (hide yes))))
(wire (pts (xy 283.21 146.05) (xy 283.21 142.24)) (stroke (width 0) (type default)))
(global_label "3V3" (shape bidirectional) (at 283.21 142.24 90) (effects (font (size 0.9 0.9)) (justify left) ))
(wire (pts (xy 283.21 151.13) (xy 283.21 154.94)) (stroke (width 0) (type default)))
(global_label "SYS_SCL" (shape bidirectional) (at 283.21 154.94 270) (effects (font (size 0.9 0.9)) (justify right) ))
(symbol (lib_id "Device:R_Small") (at 347.98 148.59 0) (unit 1) (in_bom yes) (on_board yes) (property "Reference" "R28" (at 356.98 146.99 0) (effects (font (size 1 1)) ))(property "Value" "150R" (at 356.98 148.79 0) (effects (font (size 1 1)) ))(property "Footprint" "Resistor_SMD:R_0603_1608Metric" (at 347.98 148.59 0) (effects (font (size 1 1)) (hide yes)))(property "Datasheet" "${KIPRJMOD}/../datasheets/CRCW0603.pdf" (at 347.98 148.59 0) (effects (font (size 1 1)) (hide yes)))(property "MPN" "CRCW0603150RFKEA" (at 347.98 148.59 0) (effects (font (size 1 1)) (hide yes))))
(wire (pts (xy 347.98 146.05) (xy 347.98 142.24)) (stroke (width 0) (type default)))
(global_label "3V3" (shape bidirectional) (at 347.98 142.24 90) (effects (font (size 0.9 0.9)) (justify left) ))
(wire (pts (xy 347.98 151.13) (xy 347.98 154.94)) (stroke (width 0) (type default)))
(global_label "WHITE_A" (shape bidirectional) (at 347.98 154.94 270) (effects (font (size 0.9 0.9)) (justify right) ))
(symbol (lib_id "Device:LED_Small") (at 345.44 184.15 0) (unit 1) (in_bom yes) (on_board yes) (property "Reference" "D17" (at 345.44 176 0) (effects (font (size 1 1)) ))(property "Value" "LTW-C191TS5" (at 345.44 177.8 0) (effects (font (size 1 1)) ))(property "Footprint" "LED_SMD:LED_0603_1608Metric" (at 345.44 184.15 0) (effects (font (size 1 1)) (hide yes)))(property "Datasheet" "${KIPRJMOD}/../datasheets/LTW-C191TS5.pdf" (at 345.44 184.15 0) (effects (font (size 1 1)) (hide yes)))(property "MPN" "LTW-C191TS5" (at 345.44 184.15 0) (effects (font (size 1 1)) (hide yes))))
(wire (pts (xy 342.9 184.15) (xy 339.09 184.15)) (stroke (width 0) (type default)))
(global_label "LIGHT_SINK_N" (shape bidirectional) (at 339.09 184.15 180) (effects (font (size 0.9 0.9)) (justify right) ))
(wire (pts (xy 347.98 184.15) (xy 351.79 184.15)) (stroke (width 0) (type default)))
(global_label "WHITE_A" (shape bidirectional) (at 351.79 184.15 0) (effects (font (size 0.9 0.9)) (justify left) ))
(symbol (lib_id "LAB:CTIA_43515TS") (at 68.58 229.87 0) (unit 1) (in_bom yes) (on_board yes) (property "Reference" "J5" (at 68.58 222.25 0) (effects (font (size 1 1)) ))(property "Value" "SJ-43515TS-SMT" (at 68.58 224.05 0) (effects (font (size 1 1)) ))(property "Footprint" "LAB:SJ-43515TS" (at 68.58 229.87 0) (effects (font (size 1 1)) (hide yes)))(property "Datasheet" "${KIPRJMOD}/../datasheets/SJ-43514-SMT.pdf" (at 68.58 229.87 0) (effects (font (size 1 1)) (hide yes)))(property "MPN" "SJ-43515TS-SMT-TR" (at 68.58 229.87 0) (effects (font (size 1 1)) (hide yes))))
(wire (pts (xy 53.34 227.33) (xy 49.53 227.33)) (stroke (width 0) (type default)))
(global_label "HEADSET_MIC" (shape bidirectional) (at 49.53 227.33 180) (effects (font (size 0.9 0.9)) (justify right) ))
(wire (pts (xy 53.34 229.87) (xy 49.53 229.87)) (stroke (width 0) (type default)))
(global_label "HP_L" (shape bidirectional) (at 49.53 229.87 180) (effects (font (size 0.9 0.9)) (justify right) ))
(wire (pts (xy 53.34 232.41) (xy 49.53 232.41)) (stroke (width 0) (type default)))
(global_label "HP_R" (shape bidirectional) (at 49.53 232.41 180) (effects (font (size 0.9 0.9)) (justify right) ))
(wire (pts (xy 83.82 227.33) (xy 87.63 227.33)) (stroke (width 0) (type default)))
(global_label "GND" (shape bidirectional) (at 87.63 227.33 0) (effects (font (size 0.9 0.9)) (justify left) ))
(wire (pts (xy 83.82 229.87) (xy 87.63 229.87)) (stroke (width 0) (type default)))
(global_label "HP_TIP_SWITCH" (shape bidirectional) (at 87.63 229.87 0) (effects (font (size 0.9 0.9)) (justify left) ))
(symbol (lib_id "LAB:PUI_Speaker") (at 189.23 229.87 0) (unit 1) (in_bom yes) (on_board no) (property "Reference" "LS1" (at 189.23 224.79 0) (effects (font (size 1 1)) ))(property "Value" "PUI 8R / 1 W" (at 189.23 226.59 0) (effects (font (size 1 1)) ))(property "Footprint" "" (at 189.23 229.87 0) (effects (font (size 1 1)) (hide yes)))(property "Datasheet" "${KIPRJMOD}/../datasheets/AS01808AO-SC18-WP-R.pdf" (at 189.23 229.87 0) (effects (font (size 1 1)) (hide yes)))(property "MPN" "AS01808AO-SC18-WP-R" (at 189.23 229.87 0) (effects (font (size 1 1)) (hide yes))))
(wire (pts (xy 180.34 229.87) (xy 176.53 229.87)) (stroke (width 0) (type default)))
(global_label "SPK_L_P" (shape bidirectional) (at 176.53 229.87 180) (effects (font (size 0.9 0.9)) (justify right) ))
(wire (pts (xy 198.12 229.87) (xy 201.93 229.87)) (stroke (width 0) (type default)))
(global_label "SPK_L_N" (shape bidirectional) (at 201.93 229.87 0) (effects (font (size 0.9 0.9)) (justify left) ))
(symbol (lib_id "LAB:PUI_Speaker") (at 267.97 229.87 0) (unit 1) (in_bom yes) (on_board no) (property "Reference" "LS2" (at 267.97 224.79 0) (effects (font (size 1 1)) ))(property "Value" "PUI 8R / 1 W" (at 267.97 226.59 0) (effects (font (size 1 1)) ))(property "Footprint" "" (at 267.97 229.87 0) (effects (font (size 1 1)) (hide yes)))(property "Datasheet" "${KIPRJMOD}/../datasheets/AS01808AO-SC18-WP-R.pdf" (at 267.97 229.87 0) (effects (font (size 1 1)) (hide yes)))(property "MPN" "AS01808AO-SC18-WP-R" (at 267.97 229.87 0) (effects (font (size 1 1)) (hide yes))))
(wire (pts (xy 259.08 229.87) (xy 255.27 229.87)) (stroke (width 0) (type default)))
(global_label "SPK_R_P" (shape bidirectional) (at 255.27 229.87 180) (effects (font (size 0.9 0.9)) (justify right) ))
(wire (pts (xy 276.86 229.87) (xy 280.67 229.87)) (stroke (width 0) (type default)))
(global_label "SPK_R_N" (shape bidirectional) (at 280.67 229.87 0) (effects (font (size 0.9 0.9)) (justify left) ))
(text "Open: codec, mic bias, jack detection, stereo BTL amplifier. White LED uses a low-current GPIO sink; verify brightness. Verify spring travel and all four acoustic ports." (at 24 258 0) (effects (font (size 1.35 1.35)) (justify left) ))
(embedded_fonts no))
